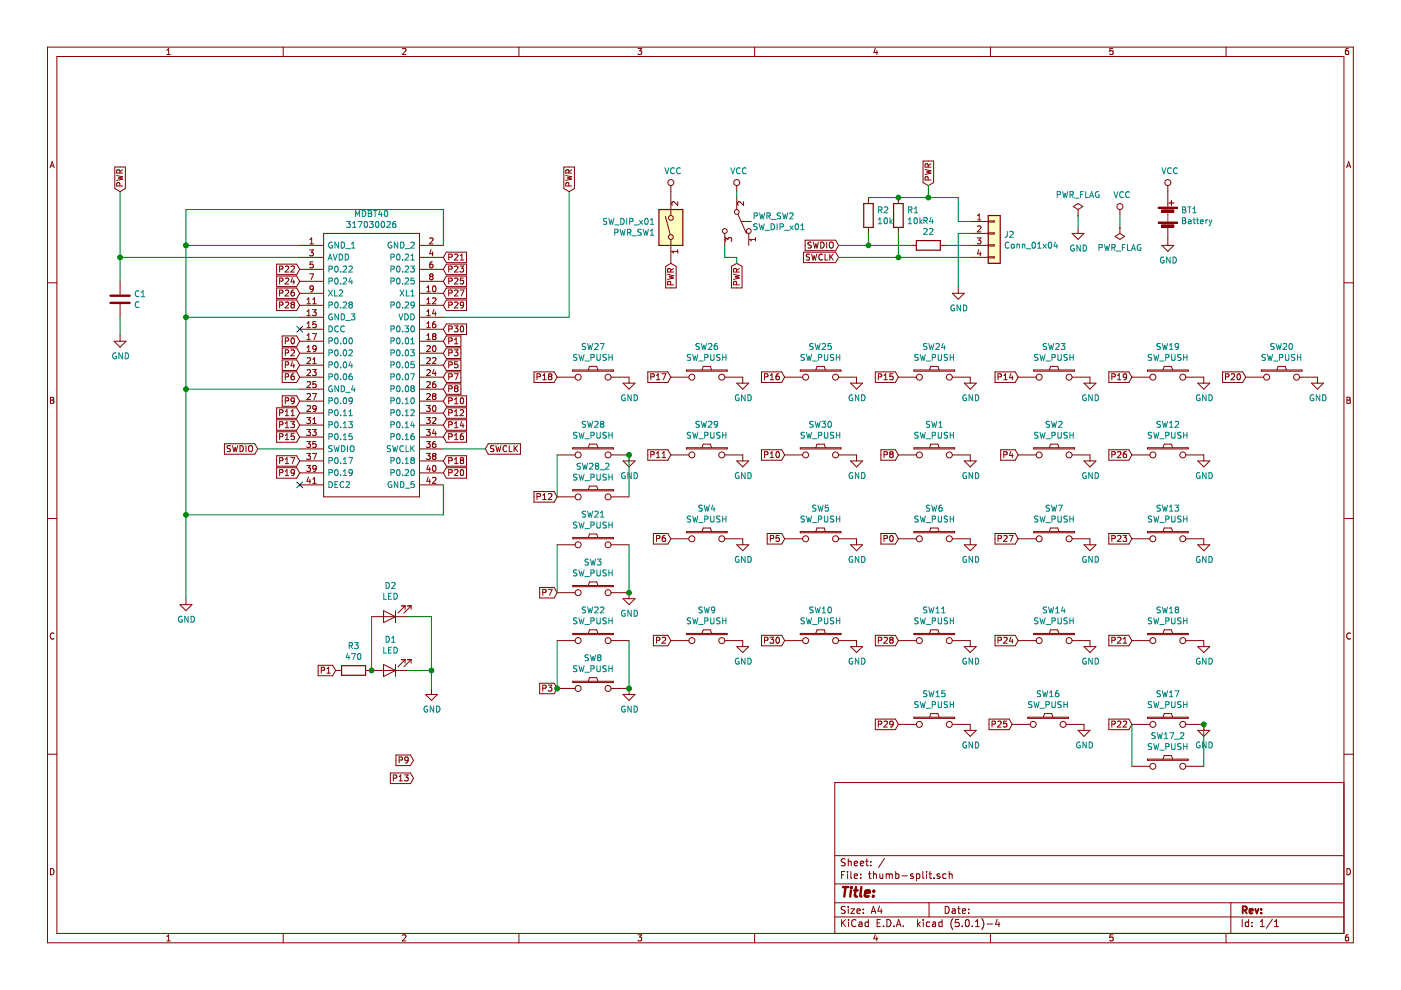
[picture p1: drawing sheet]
EESchema Schematic File Version 4
LIBS:thumb-split-cache
EELAYER 26 0
EELAYER END
$Descr A4 11693 8268
encoding utf-8
Sheet 1 1
Title ""
Date ""
Rev ""
Comp ""
Comment1 ""
Comment2 ""
Comment3 ""
Comment4 ""
$EndDescr
$Comp
L power:GND #PWR027
U 1 1
P 1550 5000
F 0 "#PWR027" H 1550 4750 50  0001 C CNN
F 1 "GND" H 1555 4827 50  0000 C CNN
F 2 "" H 1550 5000 50  0001 C CNN
F 3 "" H 1550 5000 50  0001 C CNN
	1    1550 5000
	1    0    0    -1  
$EndComp
Wire Wire Line
	2500 2050 1550 2050
Wire Wire Line
	2500 2650 1550 2650
Wire Wire Line
	3700 2050 3700 1750
Wire Wire Line
	1550 1750 1550 2050
Wire Wire Line
	3700 4300 1550 4300
$Comp
L Device:C C1
U 1 1
P 1000 2500
F 0 "C1" H 1115 2546 50  0000 L CNN
F 1 "C" H 1115 2455 50  0000 L CNN
F 2 "Capacitor_SMD:C_0805_2012Metric_Pad1.15x1.40mm_HandSolder" H 1038 2350 50  0001 C CNN
F 3 "~" H 1000 2500 50  0001 C CNN
	1    1000 2500
	1    0    0    -1  
$EndComp
$Comp
L 317030026:317030026 MDBT40
U 1 1
P 2500 2050
F 0 "MDBT40" H 3100 2315 50  0000 C CNN
F 1 "317030026" H 3100 2224 50  0000 C CNN
F 2 "317030026:317030026" H 3550 2150 50  0001 L CNN
F 3 "https://www.seeedstudio.com/MDBT40-256RV3-nRF51822-based-BLE-module-p-2503.html" H 3550 2050 50  0001 L CNN
F 4 "Bluetooth Modules (802.15.1) MDBT40-256RV3 nRF51822 based BLE module" H 3550 1950 50  0001 L CNN "Description"
F 5 "3.2" H 3550 1850 50  0001 L CNN "Height"
F 6 "Seeed Studio" H 3550 1750 50  0001 L CNN "Manufacturer_Name"
F 7 "317030026" H 3550 1650 50  0001 L CNN "Manufacturer_Part_Number"
F 8 "713-317030026" H 3550 1550 50  0001 L CNN "Mouser Part Number"
F 9 "https://www.mouser.com/Search/Refine.aspx?Keyword=713-317030026" H 3550 1450 50  0001 L CNN "Mouser Price/Stock"
F 10 "" H 3550 1350 50  0001 L CNN "RS Part Number"
F 11 "" H 3550 1250 50  0001 L CNN "RS Price/Stock"
	1    2500 2050
	1    0    0    -1  
$EndComp
$Comp
L power:GND #PWR08
U 1 1
P 1000 2800
F 0 "#PWR08" H 1000 2550 50  0001 C CNN
F 1 "GND" H 1005 2627 50  0000 C CNN
F 2 "" H 1000 2800 50  0001 C CNN
F 3 "" H 1000 2800 50  0001 C CNN
	1    1000 2800
	1    0    0    -1  
$EndComp
Wire Wire Line
	1000 2650 1000 2800
$Comp
L power:VCC #PWR02
U 1 1
P 5600 1600
F 0 "#PWR02" H 5600 1450 50  0001 C CNN
F 1 "VCC" H 5617 1773 50  0000 C CNN
F 2 "" H 5600 1600 50  0001 C CNN
F 3 "" H 5600 1600 50  0001 C CNN
	1    5600 1600
	1    0    0    -1  
$EndComp
Wire Wire Line
	4750 2650 4750 1600
$Comp
L Connector_Generic:Conn_01x04 J2
U 1 1
P 8300 1950
F 0 "J2" H 8380 1942 50  0000 L CNN
F 1 "Conn_01x04" H 8380 1851 50  0000 L CNN
F 2 "mylib:conn_throuth_01x04" H 8300 1950 50  0001 C CNN
F 3 "~" H 8300 1950 50  0001 C CNN
	1    8300 1950
	1    0    0    -1  
$EndComp
$Comp
L power:GND #PWR07
U 1 1
P 8000 2400
F 0 "#PWR07" H 8000 2150 50  0001 C CNN
F 1 "GND" H 8005 2227 50  0000 C CNN
F 2 "" H 8000 2400 50  0001 C CNN
F 3 "" H 8000 2400 50  0001 C CNN
	1    8000 2400
	1    0    0    -1  
$EndComp
Text GLabel 2150 3750 0    50   Input ~ 0
SWDIO
Wire Wire Line
	2500 3750 2150 3750
Text GLabel 4050 3750 2    50   Input ~ 0
SWCLK
Wire Wire Line
	3700 3750 4050 3750
Wire Wire Line
	1550 2050 1550 2650
Wire Wire Line
	1550 4300 1550 5000
Wire Wire Line
	1550 2650 1550 3250
Wire Wire Line
	3700 4050 3700 4300
Wire Wire Line
	1000 2150 1000 2350
Wire Wire Line
	1000 1600 1000 2150
Connection ~ 1550 2050
Wire Wire Line
	3700 1750 1550 1750
Connection ~ 1550 2650
Connection ~ 1550 4300
Connection ~ 1000 2150
Wire Wire Line
	1000 2150 2500 2150
Wire Wire Line
	3700 2650 4750 2650
Text GLabel 7000 2050 0    50   Input ~ 0
SWDIO
Text GLabel 7000 2150 0    50   Input ~ 0
SWCLK
Text GLabel 2500 2250 0    50   Input ~ 0
P22
Text GLabel 2500 2350 0    50   Input ~ 0
P24
Text GLabel 2500 2550 0    50   Input ~ 0
P28
Text GLabel 2500 2850 0    50   Input ~ 0
P0
Text GLabel 2500 2950 0    50   Input ~ 0
P2
Text GLabel 2500 3050 0    50   Input ~ 0
P4
Text GLabel 2500 3150 0    50   Input ~ 0
P6
Wire Wire Line
	2500 3250 1550 3250
Connection ~ 1550 3250
Wire Wire Line
	1550 3250 1550 4300
NoConn ~ 2500 2750
NoConn ~ 2500 4050
Text GLabel 2500 3350 0    50   Input ~ 0
P9
Text GLabel 2500 3450 0    50   Input ~ 0
P11
Text GLabel 2500 3550 0    50   Input ~ 0
P13
Text GLabel 2500 3650 0    50   Input ~ 0
P15
Text GLabel 2500 3850 0    50   Input ~ 0
P17
Text GLabel 2500 3950 0    50   Input ~ 0
P19
Text GLabel 3700 2150 2    50   Input ~ 0
P21
Text GLabel 3700 2250 2    50   Input ~ 0
P23
Text GLabel 3700 2350 2    50   Input ~ 0
P25
Text GLabel 3700 2550 2    50   Input ~ 0
P29
Text GLabel 3700 2750 2    50   Input ~ 0
P30
Text GLabel 3700 2850 2    50   Input ~ 0
P1
Text GLabel 3700 2950 2    50   Input ~ 0
P3
Text GLabel 3700 3050 2    50   Input ~ 0
P5
Text GLabel 3700 3150 2    50   Input ~ 0
P7
Text GLabel 3700 3250 2    50   Input ~ 0
P8
Text GLabel 3700 3350 2    50   Input ~ 0
P10
Text GLabel 3700 3450 2    50   Input ~ 0
P12
Text GLabel 3700 3550 2    50   Input ~ 0
P14
Text GLabel 3700 3650 2    50   Input ~ 0
P16
Text GLabel 3700 3850 2    50   Input ~ 0
P18
Text GLabel 3700 3950 2    50   Input ~ 0
P20
Text GLabel 3700 2450 2    50   Input ~ 0
P27
Text GLabel 2500 2450 0    50   Input ~ 0
P26
$Comp
L power:PWR_FLAG #FLG01
U 1 1
P 9000 1800
F 0 "#FLG01" H 9000 1875 50  0001 C CNN
F 1 "PWR_FLAG" H 9000 1974 50  0000 C CNN
F 2 "" H 9000 1800 50  0001 C CNN
F 3 "~" H 9000 1800 50  0001 C CNN
	1    9000 1800
	1    0    0    -1  
$EndComp
$Comp
L power:PWR_FLAG #FLG02
U 1 1
P 9350 1900
F 0 "#FLG02" H 9350 1975 50  0001 C CNN
F 1 "PWR_FLAG" H 9350 2073 50  0000 C CNN
F 2 "" H 9350 1900 50  0001 C CNN
F 3 "~" H 9350 1900 50  0001 C CNN
	1    9350 1900
	-1   0    0    1   
$EndComp
$Comp
L power:GND #PWR04
U 1 1
P 9000 1900
F 0 "#PWR04" H 9000 1650 50  0001 C CNN
F 1 "GND" H 9005 1727 50  0000 C CNN
F 2 "" H 9000 1900 50  0001 C CNN
F 3 "" H 9000 1900 50  0001 C CNN
	1    9000 1900
	1    0    0    -1  
$EndComp
$Comp
L power:VCC #PWR05
U 1 1
P 9350 1800
F 0 "#PWR05" H 9350 1650 50  0001 C CNN
F 1 "VCC" H 9367 1973 50  0000 C CNN
F 2 "" H 9350 1800 50  0001 C CNN
F 3 "" H 9350 1800 50  0001 C CNN
	1    9350 1800
	1    0    0    -1  
$EndComp
$Comp
L kbd:SW_PUSH SW1
U 1 1
P 7800 3800
F 0 "SW1" H 7800 4055 50  0000 C CNN
F 1 "SW_PUSH" H 7800 3964 50  0000 C CNN
F 2 "mylib:Choc_Hotswap_1side" H 7800 3800 50  0001 C CNN
F 3 "" H 7800 3800 50  0000 C CNN
	1    7800 3800
	1    0    0    -1  
$EndComp
$Comp
L Device:LED D1
U 1 1
P 3250 5600
F 0 "D1" H 3242 5345 50  0000 C CNN
F 1 "LED" H 3242 5436 50  0000 C CNN
F 2 "LED_SMD:LED_0603_1608Metric_Pad1.05x0.95mm_HandSolder" H 3250 5600 50  0001 C CNN
F 3 "~" H 3250 5600 50  0001 C CNN
	1    3250 5600
	-1   0    0    1   
$EndComp
$Comp
L Device:R R3
U 1 1
P 2950 5600
F 0 "R3" V 2743 5600 50  0000 C CNN
F 1 "470" V 2834 5600 50  0000 C CNN
F 2 "Resistor_SMD:R_0603_1608Metric_Pad1.05x0.95mm_HandSolder" V 2880 5600 50  0001 C CNN
F 3 "~" H 2950 5600 50  0001 C CNN
	1    2950 5600
	0    1    1    0   
$EndComp
Wire Wire Line
	4650 5750 4700 5750
$Comp
L power:GND #PWR06
U 1 1
P 3600 5750
F 0 "#PWR06" H 3600 5500 50  0001 C CNN
F 1 "GND" H 3605 5577 50  0000 C CNN
F 2 "" H 3600 5750 50  0001 C CNN
F 3 "" H 3600 5750 50  0001 C CNN
	1    3600 5750
	1    0    0    -1  
$EndComp
Wire Wire Line
	3400 5600 3600 5600
Wire Wire Line
	3600 5600 3600 5750
$Comp
L Device:R R1
U 1 1
P 7500 1800
F 0 "R1" H 7570 1846 50  0000 L CNN
F 1 "10k" H 7570 1755 50  0000 L CNN
F 2 "Resistor_SMD:R_0603_1608Metric_Pad1.05x0.95mm_HandSolder" V 7430 1800 50  0001 C CNN
F 3 "~" H 7500 1800 50  0001 C CNN
	1    7500 1800
	1    0    0    -1  
$EndComp
$Comp
L Device:R R4
U 1 1
P 7750 2050
F 0 "R4" V 7543 2050 50  0000 C CNN
F 1 "22" V 7634 2050 50  0000 C CNN
F 2 "Resistor_SMD:R_0603_1608Metric_Pad1.05x0.95mm_HandSolder" V 7680 2050 50  0001 C CNN
F 3 "~" H 7750 2050 50  0001 C CNN
	1    7750 2050
	0    1    1    0   
$EndComp
$Comp
L Device:R R2
U 1 1
P 7250 1800
F 0 "R2" H 7320 1846 50  0000 L CNN
F 1 "10k" H 7320 1755 50  0000 L CNN
F 2 "Resistor_SMD:R_0603_1608Metric_Pad1.05x0.95mm_HandSolder" V 7180 1800 50  0001 C CNN
F 3 "~" H 7250 1800 50  0001 C CNN
	1    7250 1800
	1    0    0    -1  
$EndComp
Wire Wire Line
	7000 2050 7250 2050
Wire Wire Line
	7250 1950 7250 2050
Wire Wire Line
	7500 1950 7500 2150
Wire Wire Line
	7000 2150 7500 2150
Text GLabel 7500 4500 0    50   Input ~ 0
P0
$Comp
L power:GND #PWR09
U 1 1
P 8100 3800
F 0 "#PWR09" H 8100 3550 50  0001 C CNN
F 1 "GND" H 8105 3627 50  0000 C CNN
F 2 "" H 8100 3800 50  0001 C CNN
F 3 "" H 8100 3800 50  0001 C CNN
	1    8100 3800
	1    0    0    -1  
$EndComp
$Comp
L kbd:SW_PUSH SW2
U 1 1
P 8800 3800
F 0 "SW2" H 8800 4055 50  0000 C CNN
F 1 "SW_PUSH" H 8800 3964 50  0000 C CNN
F 2 "mylib:Choc_Hotswap_1side" H 8800 3800 50  0001 C CNN
F 3 "" H 8800 3800 50  0000 C CNN
	1    8800 3800
	1    0    0    -1  
$EndComp
Text GLabel 2800 5600 0    50   Input ~ 0
P1
$Comp
L power:GND #PWR010
U 1 1
P 9100 3800
F 0 "#PWR010" H 9100 3550 50  0001 C CNN
F 1 "GND" H 9105 3627 50  0000 C CNN
F 2 "" H 9100 3800 50  0001 C CNN
F 3 "" H 9100 3800 50  0001 C CNN
	1    9100 3800
	1    0    0    -1  
$EndComp
$Comp
L kbd:SW_PUSH SW3
U 1 1
P 4950 4950
F 0 "SW3" H 4950 5205 50  0000 C CNN
F 1 "SW_PUSH" H 4950 5114 50  0000 C CNN
F 2 "mylib:Choc_Hotswap_1side" H 4950 4950 50  0001 C CNN
F 3 "" H 4950 4950 50  0000 C CNN
	1    4950 4950
	1    0    0    -1  
$EndComp
Text GLabel 5600 5350 0    50   Input ~ 0
P2
$Comp
L power:GND #PWR011
U 1 1
P 5250 4950
F 0 "#PWR011" H 5250 4700 50  0001 C CNN
F 1 "GND" H 5255 4777 50  0000 C CNN
F 2 "" H 5250 4950 50  0001 C CNN
F 3 "" H 5250 4950 50  0001 C CNN
	1    5250 4950
	1    0    0    -1  
$EndComp
$Comp
L kbd:SW_PUSH SW4
U 1 1
P 5900 4500
F 0 "SW4" H 5900 4755 50  0000 C CNN
F 1 "SW_PUSH" H 5900 4664 50  0000 C CNN
F 2 "mylib:Choc_Hotswap_1side" H 5900 4500 50  0001 C CNN
F 3 "" H 5900 4500 50  0000 C CNN
	1    5900 4500
	1    0    0    -1  
$EndComp
Text GLabel 4650 5750 0    50   Input ~ 0
P3
$Comp
L power:GND #PWR012
U 1 1
P 6200 4500
F 0 "#PWR012" H 6200 4250 50  0001 C CNN
F 1 "GND" H 6205 4327 50  0000 C CNN
F 2 "" H 6200 4500 50  0001 C CNN
F 3 "" H 6200 4500 50  0001 C CNN
	1    6200 4500
	1    0    0    -1  
$EndComp
$Comp
L kbd:SW_PUSH SW5
U 1 1
P 6850 4500
F 0 "SW5" H 6850 4755 50  0000 C CNN
F 1 "SW_PUSH" H 6850 4664 50  0000 C CNN
F 2 "mylib:Choc_Hotswap_1side" H 6850 4500 50  0001 C CNN
F 3 "" H 6850 4500 50  0000 C CNN
	1    6850 4500
	1    0    0    -1  
$EndComp
Text GLabel 8500 3800 0    50   Input ~ 0
P4
$Comp
L power:GND #PWR013
U 1 1
P 7150 4500
F 0 "#PWR013" H 7150 4250 50  0001 C CNN
F 1 "GND" H 7155 4327 50  0000 C CNN
F 2 "" H 7150 4500 50  0001 C CNN
F 3 "" H 7150 4500 50  0001 C CNN
	1    7150 4500
	1    0    0    -1  
$EndComp
$Comp
L kbd:SW_PUSH SW6
U 1 1
P 7800 4500
F 0 "SW6" H 7800 4755 50  0000 C CNN
F 1 "SW_PUSH" H 7800 4664 50  0000 C CNN
F 2 "mylib:Choc_Hotswap_1side" H 7800 4500 50  0001 C CNN
F 3 "" H 7800 4500 50  0000 C CNN
	1    7800 4500
	1    0    0    -1  
$EndComp
Text GLabel 6550 4500 0    50   Input ~ 0
P5
$Comp
L power:GND #PWR014
U 1 1
P 8100 4500
F 0 "#PWR014" H 8100 4250 50  0001 C CNN
F 1 "GND" H 8105 4327 50  0000 C CNN
F 2 "" H 8100 4500 50  0001 C CNN
F 3 "" H 8100 4500 50  0001 C CNN
	1    8100 4500
	1    0    0    -1  
$EndComp
$Comp
L kbd:SW_PUSH SW7
U 1 1
P 8800 4500
F 0 "SW7" H 8800 4755 50  0000 C CNN
F 1 "SW_PUSH" H 8800 4664 50  0000 C CNN
F 2 "mylib:Choc_Hotswap_1side" H 8800 4500 50  0001 C CNN
F 3 "" H 8800 4500 50  0000 C CNN
	1    8800 4500
	1    0    0    -1  
$EndComp
Text GLabel 5600 4500 0    50   Input ~ 0
P6
$Comp
L power:GND #PWR015
U 1 1
P 9100 4500
F 0 "#PWR015" H 9100 4250 50  0001 C CNN
F 1 "GND" H 9105 4327 50  0000 C CNN
F 2 "" H 9100 4500 50  0001 C CNN
F 3 "" H 9100 4500 50  0001 C CNN
	1    9100 4500
	1    0    0    -1  
$EndComp
$Comp
L kbd:SW_PUSH SW8
U 1 1
P 4950 5750
F 0 "SW8" H 4950 6005 50  0000 C CNN
F 1 "SW_PUSH" H 4950 5914 50  0000 C CNN
F 2 "mylib:Choc_Hotswap_1side" H 4950 5750 50  0001 C CNN
F 3 "" H 4950 5750 50  0000 C CNN
	1    4950 5750
	1    0    0    -1  
$EndComp
Text GLabel 4650 4950 0    50   Input ~ 0
P7
$Comp
L power:GND #PWR016
U 1 1
P 5250 5750
F 0 "#PWR016" H 5250 5500 50  0001 C CNN
F 1 "GND" H 5255 5577 50  0000 C CNN
F 2 "" H 5250 5750 50  0001 C CNN
F 3 "" H 5250 5750 50  0001 C CNN
	1    5250 5750
	1    0    0    -1  
$EndComp
$Comp
L kbd:SW_PUSH SW9
U 1 1
P 5900 5350
F 0 "SW9" H 5900 5605 50  0000 C CNN
F 1 "SW_PUSH" H 5900 5514 50  0000 C CNN
F 2 "mylib:Choc_Hotswap_1side" H 5900 5350 50  0001 C CNN
F 3 "" H 5900 5350 50  0000 C CNN
	1    5900 5350
	1    0    0    -1  
$EndComp
Text GLabel 7500 3800 0    50   Input ~ 0
P8
$Comp
L power:GND #PWR017
U 1 1
P 6200 5350
F 0 "#PWR017" H 6200 5100 50  0001 C CNN
F 1 "GND" H 6205 5177 50  0000 C CNN
F 2 "" H 6200 5350 50  0001 C CNN
F 3 "" H 6200 5350 50  0001 C CNN
	1    6200 5350
	1    0    0    -1  
$EndComp
$Comp
L kbd:SW_PUSH SW10
U 1 1
P 6850 5350
F 0 "SW10" H 6850 5605 50  0000 C CNN
F 1 "SW_PUSH" H 6850 5514 50  0000 C CNN
F 2 "mylib:Choc_Hotswap_1side" H 6850 5350 50  0001 C CNN
F 3 "" H 6850 5350 50  0000 C CNN
	1    6850 5350
	1    0    0    -1  
$EndComp
Text GLabel 3450 6350 0    50   Input ~ 0
P9
$Comp
L power:GND #PWR018
U 1 1
P 7150 5350
F 0 "#PWR018" H 7150 5100 50  0001 C CNN
F 1 "GND" H 7155 5177 50  0000 C CNN
F 2 "" H 7150 5350 50  0001 C CNN
F 3 "" H 7150 5350 50  0001 C CNN
	1    7150 5350
	1    0    0    -1  
$EndComp
$Comp
L kbd:SW_PUSH SW11
U 1 1
P 7800 5350
F 0 "SW11" H 7800 5605 50  0000 C CNN
F 1 "SW_PUSH" H 7800 5514 50  0000 C CNN
F 2 "mylib:Choc_Hotswap_1side" H 7800 5350 50  0001 C CNN
F 3 "" H 7800 5350 50  0000 C CNN
	1    7800 5350
	1    0    0    -1  
$EndComp
Text GLabel 6550 3800 0    50   Input ~ 0
P10
$Comp
L power:GND #PWR019
U 1 1
P 8100 5350
F 0 "#PWR019" H 8100 5100 50  0001 C CNN
F 1 "GND" H 8105 5177 50  0000 C CNN
F 2 "" H 8100 5350 50  0001 C CNN
F 3 "" H 8100 5350 50  0001 C CNN
	1    8100 5350
	1    0    0    -1  
$EndComp
$Comp
L kbd:SW_PUSH SW12
U 1 1
P 9750 3800
F 0 "SW12" H 9750 4055 50  0000 C CNN
F 1 "SW_PUSH" H 9750 3964 50  0000 C CNN
F 2 "mylib:Choc_Hotswap_1side" H 9750 3800 50  0001 C CNN
F 3 "" H 9750 3800 50  0000 C CNN
	1    9750 3800
	1    0    0    -1  
$EndComp
Text GLabel 5600 3800 0    50   Input ~ 0
P11
$Comp
L power:GND #PWR020
U 1 1
P 10050 3800
F 0 "#PWR020" H 10050 3550 50  0001 C CNN
F 1 "GND" H 10055 3627 50  0000 C CNN
F 2 "" H 10050 3800 50  0001 C CNN
F 3 "" H 10050 3800 50  0001 C CNN
	1    10050 3800
	1    0    0    -1  
$EndComp
$Comp
L kbd:SW_PUSH SW13
U 1 1
P 9750 4500
F 0 "SW13" H 9750 4755 50  0000 C CNN
F 1 "SW_PUSH" H 9750 4664 50  0000 C CNN
F 2 "mylib:Choc_Hotswap_1side" H 9750 4500 50  0001 C CNN
F 3 "" H 9750 4500 50  0000 C CNN
	1    9750 4500
	1    0    0    -1  
$EndComp
Text GLabel 4650 4150 0    50   Input ~ 0
P12
$Comp
L power:GND #PWR021
U 1 1
P 10050 4500
F 0 "#PWR021" H 10050 4250 50  0001 C CNN
F 1 "GND" H 10055 4327 50  0000 C CNN
F 2 "" H 10050 4500 50  0001 C CNN
F 3 "" H 10050 4500 50  0001 C CNN
	1    10050 4500
	1    0    0    -1  
$EndComp
$Comp
L kbd:SW_PUSH SW14
U 1 1
P 8800 5350
F 0 "SW14" H 8800 5605 50  0000 C CNN
F 1 "SW_PUSH" H 8800 5514 50  0000 C CNN
F 2 "mylib:Choc_Hotswap_1side" H 8800 5350 50  0001 C CNN
F 3 "" H 8800 5350 50  0000 C CNN
	1    8800 5350
	1    0    0    -1  
$EndComp
Text GLabel 3450 6500 0    50   Input ~ 0
P13
$Comp
L power:GND #PWR022
U 1 1
P 9100 5350
F 0 "#PWR022" H 9100 5100 50  0001 C CNN
F 1 "GND" H 9105 5177 50  0000 C CNN
F 2 "" H 9100 5350 50  0001 C CNN
F 3 "" H 9100 5350 50  0001 C CNN
	1    9100 5350
	1    0    0    -1  
$EndComp
$Comp
L kbd:SW_PUSH SW15
U 1 1
P 7800 6050
F 0 "SW15" H 7800 6305 50  0000 C CNN
F 1 "SW_PUSH" H 7800 6214 50  0000 C CNN
F 2 "mylib:Choc_Hotswap_1side" H 7800 6050 50  0001 C CNN
F 3 "" H 7800 6050 50  0000 C CNN
	1    7800 6050
	1    0    0    -1  
$EndComp
Text GLabel 8500 3150 0    50   Input ~ 0
P14
$Comp
L power:GND #PWR023
U 1 1
P 8100 6050
F 0 "#PWR023" H 8100 5800 50  0001 C CNN
F 1 "GND" H 8105 5877 50  0000 C CNN
F 2 "" H 8100 6050 50  0001 C CNN
F 3 "" H 8100 6050 50  0001 C CNN
	1    8100 6050
	1    0    0    -1  
$EndComp
$Comp
L kbd:SW_PUSH SW16
U 1 1
P 8750 6050
F 0 "SW16" H 8750 6305 50  0000 C CNN
F 1 "SW_PUSH" H 8750 6214 50  0000 C CNN
F 2 "mylib:Choc_Hotswap_1side" H 8750 6050 50  0001 C CNN
F 3 "" H 8750 6050 50  0000 C CNN
	1    8750 6050
	1    0    0    -1  
$EndComp
Text GLabel 7500 3150 0    50   Input ~ 0
P15
$Comp
L power:GND #PWR024
U 1 1
P 9050 6050
F 0 "#PWR024" H 9050 5800 50  0001 C CNN
F 1 "GND" H 9055 5877 50  0000 C CNN
F 2 "" H 9050 6050 50  0001 C CNN
F 3 "" H 9050 6050 50  0001 C CNN
	1    9050 6050
	1    0    0    -1  
$EndComp
$Comp
L kbd:SW_PUSH SW17
U 1 1
P 9750 6050
F 0 "SW17" H 9750 6305 50  0000 C CNN
F 1 "SW_PUSH" H 9750 6214 50  0000 C CNN
F 2 "mylib:Choc_Hotswap_1side_1.5u" H 9750 6050 50  0001 C CNN
F 3 "" H 9750 6050 50  0000 C CNN
	1    9750 6050
	1    0    0    -1  
$EndComp
Text GLabel 6550 3150 0    50   Input ~ 0
P16
$Comp
L power:GND #PWR025
U 1 1
P 10050 6050
F 0 "#PWR025" H 10050 5800 50  0001 C CNN
F 1 "GND" H 10055 5877 50  0000 C CNN
F 2 "" H 10050 6050 50  0001 C CNN
F 3 "" H 10050 6050 50  0001 C CNN
	1    10050 6050
	1    0    0    -1  
$EndComp
$Comp
L kbd:SW_PUSH SW18
U 1 1
P 9750 5350
F 0 "SW18" H 9750 5605 50  0000 C CNN
F 1 "SW_PUSH" H 9750 5514 50  0000 C CNN
F 2 "mylib:Choc_Hotswap_1side" H 9750 5350 50  0001 C CNN
F 3 "" H 9750 5350 50  0000 C CNN
	1    9750 5350
	1    0    0    -1  
$EndComp
Text GLabel 5600 3150 0    50   Input ~ 0
P17
$Comp
L power:GND #PWR026
U 1 1
P 10050 5350
F 0 "#PWR026" H 10050 5100 50  0001 C CNN
F 1 "GND" H 10055 5177 50  0000 C CNN
F 2 "" H 10050 5350 50  0001 C CNN
F 3 "" H 10050 5350 50  0001 C CNN
	1    10050 5350
	1    0    0    -1  
$EndComp
Text GLabel 4650 3150 0    50   Input ~ 0
P18
$Comp
L kbd:SW_PUSH SW30
U 1 1
P 6850 3800
F 0 "SW30" H 6850 4055 50  0000 C CNN
F 1 "SW_PUSH" H 6850 3964 50  0000 C CNN
F 2 "mylib:Choc_Hotswap_1side" H 6850 3800 50  0001 C CNN
F 3 "" H 6850 3800 50  0000 C CNN
	1    6850 3800
	1    0    0    -1  
$EndComp
Text GLabel 6550 5350 0    50   Input ~ 0
P30
$Comp
L power:GND #PWR039
U 1 1
P 7150 3800
F 0 "#PWR039" H 7150 3550 50  0001 C CNN
F 1 "GND" H 7155 3627 50  0000 C CNN
F 2 "" H 7150 3800 50  0001 C CNN
F 3 "" H 7150 3800 50  0001 C CNN
	1    7150 3800
	1    0    0    -1  
$EndComp
$Comp
L kbd:SW_PUSH SW21
U 1 1
P 4950 4550
F 0 "SW21" H 4950 4805 50  0000 C CNN
F 1 "SW_PUSH" H 4950 4714 50  0000 C CNN
F 2 "mylib:Choc_Hotswap_1side" H 4950 4550 50  0001 C CNN
F 3 "" H 4950 4550 50  0000 C CNN
	1    4950 4550
	1    0    0    -1  
$EndComp
Text GLabel 9450 5350 0    50   Input ~ 0
P21
$Comp
L kbd:SW_PUSH SW22
U 1 1
P 4950 5350
F 0 "SW22" H 4950 5605 50  0000 C CNN
F 1 "SW_PUSH" H 4950 5514 50  0000 C CNN
F 2 "mylib:Choc_Hotswap_1side" H 4950 5350 50  0001 C CNN
F 3 "" H 4950 5350 50  0000 C CNN
	1    4950 5350
	1    0    0    -1  
$EndComp
Text GLabel 9450 6050 0    50   Input ~ 0
P22
$Comp
L kbd:SW_PUSH SW23
U 1 1
P 8800 3150
F 0 "SW23" H 8800 3405 50  0000 C CNN
F 1 "SW_PUSH" H 8800 3314 50  0000 C CNN
F 2 "mylib:Choc_Hotswap_1side" H 8800 3150 50  0001 C CNN
F 3 "" H 8800 3150 50  0000 C CNN
	1    8800 3150
	1    0    0    -1  
$EndComp
Text GLabel 9450 4500 0    50   Input ~ 0
P23
$Comp
L power:GND #PWR032
U 1 1
P 9100 3150
F 0 "#PWR032" H 9100 2900 50  0001 C CNN
F 1 "GND" H 9105 2977 50  0000 C CNN
F 2 "" H 9100 3150 50  0001 C CNN
F 3 "" H 9100 3150 50  0001 C CNN
	1    9100 3150
	1    0    0    -1  
$EndComp
$Comp
L kbd:SW_PUSH SW24
U 1 1
P 7800 3150
F 0 "SW24" H 7800 3405 50  0000 C CNN
F 1 "SW_PUSH" H 7800 3314 50  0000 C CNN
F 2 "mylib:Choc_Hotswap_1side" H 7800 3150 50  0001 C CNN
F 3 "" H 7800 3150 50  0000 C CNN
	1    7800 3150
	1    0    0    -1  
$EndComp
Text GLabel 8500 5350 0    50   Input ~ 0
P24
$Comp
L power:GND #PWR033
U 1 1
P 8100 3150
F 0 "#PWR033" H 8100 2900 50  0001 C CNN
F 1 "GND" H 8105 2977 50  0000 C CNN
F 2 "" H 8100 3150 50  0001 C CNN
F 3 "" H 8100 3150 50  0001 C CNN
	1    8100 3150
	1    0    0    -1  
$EndComp
$Comp
L kbd:SW_PUSH SW25
U 1 1
P 6850 3150
F 0 "SW25" H 6850 3405 50  0000 C CNN
F 1 "SW_PUSH" H 6850 3314 50  0000 C CNN
F 2 "mylib:Choc_Hotswap_1side" H 6850 3150 50  0001 C CNN
F 3 "" H 6850 3150 50  0000 C CNN
	1    6850 3150
	1    0    0    -1  
$EndComp
Text GLabel 8450 6050 0    50   Input ~ 0
P25
$Comp
L power:GND #PWR034
U 1 1
P 7150 3150
F 0 "#PWR034" H 7150 2900 50  0001 C CNN
F 1 "GND" H 7155 2977 50  0000 C CNN
F 2 "" H 7150 3150 50  0001 C CNN
F 3 "" H 7150 3150 50  0001 C CNN
	1    7150 3150
	1    0    0    -1  
$EndComp
$Comp
L kbd:SW_PUSH SW26
U 1 1
P 5900 3150
F 0 "SW26" H 5900 3405 50  0000 C CNN
F 1 "SW_PUSH" H 5900 3314 50  0000 C CNN
F 2 "mylib:Choc_Hotswap_1side" H 5900 3150 50  0001 C CNN
F 3 "" H 5900 3150 50  0000 C CNN
	1    5900 3150
	1    0    0    -1  
$EndComp
Text GLabel 9450 3800 0    50   Input ~ 0
P26
$Comp
L power:GND #PWR035
U 1 1
P 6200 3150
F 0 "#PWR035" H 6200 2900 50  0001 C CNN
F 1 "GND" H 6205 2977 50  0000 C CNN
F 2 "" H 6200 3150 50  0001 C CNN
F 3 "" H 6200 3150 50  0001 C CNN
	1    6200 3150
	1    0    0    -1  
$EndComp
$Comp
L kbd:SW_PUSH SW27
U 1 1
P 4950 3150
F 0 "SW27" H 4950 3405 50  0000 C CNN
F 1 "SW_PUSH" H 4950 3314 50  0000 C CNN
F 2 "mylib:Choc_Hotswap_1side" H 4950 3150 50  0001 C CNN
F 3 "" H 4950 3150 50  0000 C CNN
	1    4950 3150
	1    0    0    -1  
$EndComp
Text GLabel 8500 4500 0    50   Input ~ 0
P27
$Comp
L power:GND #PWR036
U 1 1
P 5250 3150
F 0 "#PWR036" H 5250 2900 50  0001 C CNN
F 1 "GND" H 5255 2977 50  0000 C CNN
F 2 "" H 5250 3150 50  0001 C CNN
F 3 "" H 5250 3150 50  0001 C CNN
	1    5250 3150
	1    0    0    -1  
$EndComp
$Comp
L kbd:SW_PUSH SW28
U 1 1
P 4950 3800
F 0 "SW28" H 4950 4055 50  0000 C CNN
F 1 "SW_PUSH" H 4950 3964 50  0000 C CNN
F 2 "mylib:Choc_Hotswap_1side" H 4950 3800 50  0001 C CNN
F 3 "" H 4950 3800 50  0000 C CNN
	1    4950 3800
	1    0    0    -1  
$EndComp
Text GLabel 7500 5350 0    50   Input ~ 0
P28
$Comp
L power:GND #PWR037
U 1 1
P 5250 3800
F 0 "#PWR037" H 5250 3550 50  0001 C CNN
F 1 "GND" H 5255 3627 50  0000 C CNN
F 2 "" H 5250 3800 50  0001 C CNN
F 3 "" H 5250 3800 50  0001 C CNN
	1    5250 3800
	1    0    0    -1  
$EndComp
$Comp
L kbd:SW_PUSH SW29
U 1 1
P 5900 3800
F 0 "SW29" H 5900 4055 50  0000 C CNN
F 1 "SW_PUSH" H 5900 3964 50  0000 C CNN
F 2 "mylib:Choc_Hotswap_1side" H 5900 3800 50  0001 C CNN
F 3 "" H 5900 3800 50  0000 C CNN
	1    5900 3800
	1    0    0    -1  
$EndComp
Text GLabel 7500 6050 0    50   Input ~ 0
P29
$Comp
L power:GND #PWR038
U 1 1
P 6200 3800
F 0 "#PWR038" H 6200 3550 50  0001 C CNN
F 1 "GND" H 6205 3627 50  0000 C CNN
F 2 "" H 6200 3800 50  0001 C CNN
F 3 "" H 6200 3800 50  0001 C CNN
	1    6200 3800
	1    0    0    -1  
$EndComp
Wire Wire Line
	9350 1900 9350 1800
Wire Wire Line
	9000 1800 9000 1900
Text GLabel 1000 1600 1    50   Input ~ 0
PWR
Text GLabel 4750 1600 1    50   Input ~ 0
PWR
$Comp
L Switch:SW_DIP_x01 PWR_SW1
U 1 1
P 5600 1900
F 0 "PWR_SW1" V 5554 2030 50  0000 L CNN
F 1 "SW_DIP_x01" V 5645 2030 50  0000 L CNN
F 2 "mylib:EG1257" H 5600 1900 50  0001 C CNN
F 3 "" H 5600 1900 50  0001 C CNN
	1    5600 1900
	0    -1   -1   0   
$EndComp
Text GLabel 5600 2200 3    50   Input ~ 0
PWR
$Comp
L Device:Battery BT1
U 1 1
P 9750 1800
F 0 "BT1" H 9858 1846 50  0000 L CNN
F 1 "Battery" H 9858 1755 50  0000 L CNN
F 2 "mylib:bhsd-2032" V 9750 1860 50  0001 C CNN
F 3 "~" V 9750 1860 50  0001 C CNN
	1    9750 1800
	1    0    0    -1  
$EndComp
$Comp
L power:VCC #PWR01
U 1 1
P 9750 1600
F 0 "#PWR01" H 9750 1450 50  0001 C CNN
F 1 "VCC" H 9767 1773 50  0000 C CNN
F 2 "" H 9750 1600 50  0001 C CNN
F 3 "" H 9750 1600 50  0001 C CNN
	1    9750 1600
	1    0    0    -1  
$EndComp
$Comp
L power:GND #PWR040
U 1 1
P 9750 2000
F 0 "#PWR040" H 9750 1750 50  0001 C CNN
F 1 "GND" H 9755 1827 50  0000 C CNN
F 2 "" H 9750 2000 50  0001 C CNN
F 3 "" H 9750 2000 50  0001 C CNN
	1    9750 2000
	1    0    0    -1  
$EndComp
Text GLabel 7750 1550 1    50   Input ~ 0
PWR
Wire Wire Line
	7750 1550 7750 1650
Connection ~ 7750 1650
$Comp
L kbd:SW_PUSH SW28_2
U 1 1
P 4950 4150
F 0 "SW28_2" H 4950 4405 50  0000 C CNN
F 1 "SW_PUSH" H 4950 4314 50  0000 C CNN
F 2 "mylib:Choc_Hotswap_1side" H 4950 4150 50  0001 C CNN
F 3 "" H 4950 4150 50  0000 C CNN
	1    4950 4150
	1    0    0    -1  
$EndComp
Connection ~ 5250 3800
Wire Wire Line
	7250 1650 7500 1650
Connection ~ 7500 1650
Wire Wire Line
	7500 1650 7750 1650
Connection ~ 7500 2150
Wire Wire Line
	4650 4150 4650 3800
Wire Wire Line
	5250 4150 5250 3800
Wire Wire Line
	8000 1850 8000 1650
Wire Wire Line
	7750 1650 8000 1650
Wire Wire Line
	8100 1950 8000 1950
Wire Wire Line
	8000 1950 8000 2400
Wire Wire Line
	8000 1850 8100 1850
Wire Wire Line
	7600 2050 7250 2050
Connection ~ 7250 2050
Wire Wire Line
	7900 2050 8100 2050
Wire Wire Line
	7500 2150 8100 2150
$Comp
L power:VCC #PWR03
U 1 1
P 6150 1600
F 0 "#PWR03" H 6150 1450 50  0001 C CNN
F 1 "VCC" H 6167 1773 50  0000 C CNN
F 2 "" H 6150 1600 50  0001 C CNN
F 3 "" H 6150 1600 50  0001 C CNN
	1    6150 1600
	1    0    0    -1  
$EndComp
$Comp
L Switch:SW_Push_SPDT PWR_SW2
U 1 1
P 6150 1850
F 0 "PWR_SW2" V 6104 1980 50  0000 L CNN
F 1 "SW_DIP_x01" V 6195 1980 50  0000 L CNN
F 2 "mylib:EG1257" H 6150 1850 50  0001 C CNN
F 3 "" H 6150 1850 50  0001 C CNN
	1    6150 1850
	0    1    1    0   
$EndComp
Text GLabel 6150 2200 3    50   Input ~ 0
PWR
$Comp
L Device:LED D2
U 1 1
P 3250 5150
F 0 "D2" H 3242 4895 50  0000 C CNN
F 1 "LED" H 3242 4986 50  0000 C CNN
F 2 "LED_SMD:LED_0603_1608Metric_Pad1.05x0.95mm_HandSolder" H 3250 5150 50  0001 C CNN
F 3 "~" H 3250 5150 50  0001 C CNN
	1    3250 5150
	-1   0    0    1   
$EndComp
Wire Wire Line
	3400 5150 3600 5150
Wire Wire Line
	3100 5150 3100 5600
Connection ~ 3100 5600
Wire Wire Line
	3600 5150 3600 5600
Connection ~ 3600 5600
Wire Wire Line
	6150 1600 6150 1650
Wire Wire Line
	6150 2200 6150 2150
Wire Wire Line
	6150 2150 6050 2150
Wire Wire Line
	6050 2150 6050 2050
$Comp
L power:GND #PWR029
U 1 1
P 11000 3150
F 0 "#PWR029" H 11000 2900 50  0001 C CNN
F 1 "GND" H 11005 2977 50  0000 C CNN
F 2 "" H 11000 3150 50  0001 C CNN
F 3 "" H 11000 3150 50  0001 C CNN
	1    11000 3150
	1    0    0    -1  
$EndComp
Text GLabel 9450 3150 0    50   Input ~ 0
P19
$Comp
L kbd:SW_PUSH SW20
U 1 1
P 10700 3150
F 0 "SW20" H 10700 3405 50  0000 C CNN
F 1 "SW_PUSH" H 10700 3314 50  0000 C CNN
F 2 "mylib:Choc_Hotswap_1side" H 10700 3150 50  0001 C CNN
F 3 "" H 10700 3150 50  0000 C CNN
	1    10700 3150
	1    0    0    -1  
$EndComp
$Comp
L power:GND #PWR028
U 1 1
P 10050 3150
F 0 "#PWR028" H 10050 2900 50  0001 C CNN
F 1 "GND" H 10055 2977 50  0000 C CNN
F 2 "" H 10050 3150 50  0001 C CNN
F 3 "" H 10050 3150 50  0001 C CNN
	1    10050 3150
	1    0    0    -1  
$EndComp
$Comp
L kbd:SW_PUSH SW19
U 1 1
P 9750 3150
F 0 "SW19" H 9750 3405 50  0000 C CNN
F 1 "SW_PUSH" H 9750 3314 50  0000 C CNN
F 2 "mylib:Choc_Hotswap_1side" H 9750 3150 50  0001 C CNN
F 3 "" H 9750 3150 50  0000 C CNN
	1    9750 3150
	1    0    0    -1  
$EndComp
Text GLabel 10400 3150 0    50   Input ~ 0
P20
Wire Wire Line
	9450 6400 9450 6050
Wire Wire Line
	10050 6400 10050 6050
$Comp
L kbd:SW_PUSH SW17_2
U 1 1
P 9750 6400
F 0 "SW17_2" H 9750 6655 50  0000 C CNN
F 1 "SW_PUSH" H 9750 6564 50  0000 C CNN
F 2 "mylib:Choc_Hotswap_1side" H 9750 6400 50  0001 C CNN
F 3 "" H 9750 6400 50  0000 C CNN
	1    9750 6400
	1    0    0    -1  
$EndComp
Connection ~ 10050 6050
Wire Wire Line
	4650 5350 4650 5750
Wire Wire Line
	5250 5350 5250 5750
Connection ~ 5250 5750
Wire Wire Line
	5250 4950 5250 4550
Connection ~ 5250 4950
Wire Wire Line
	4650 4950 4650 4550
Connection ~ 4650 5750
$EndSCHEMATC
